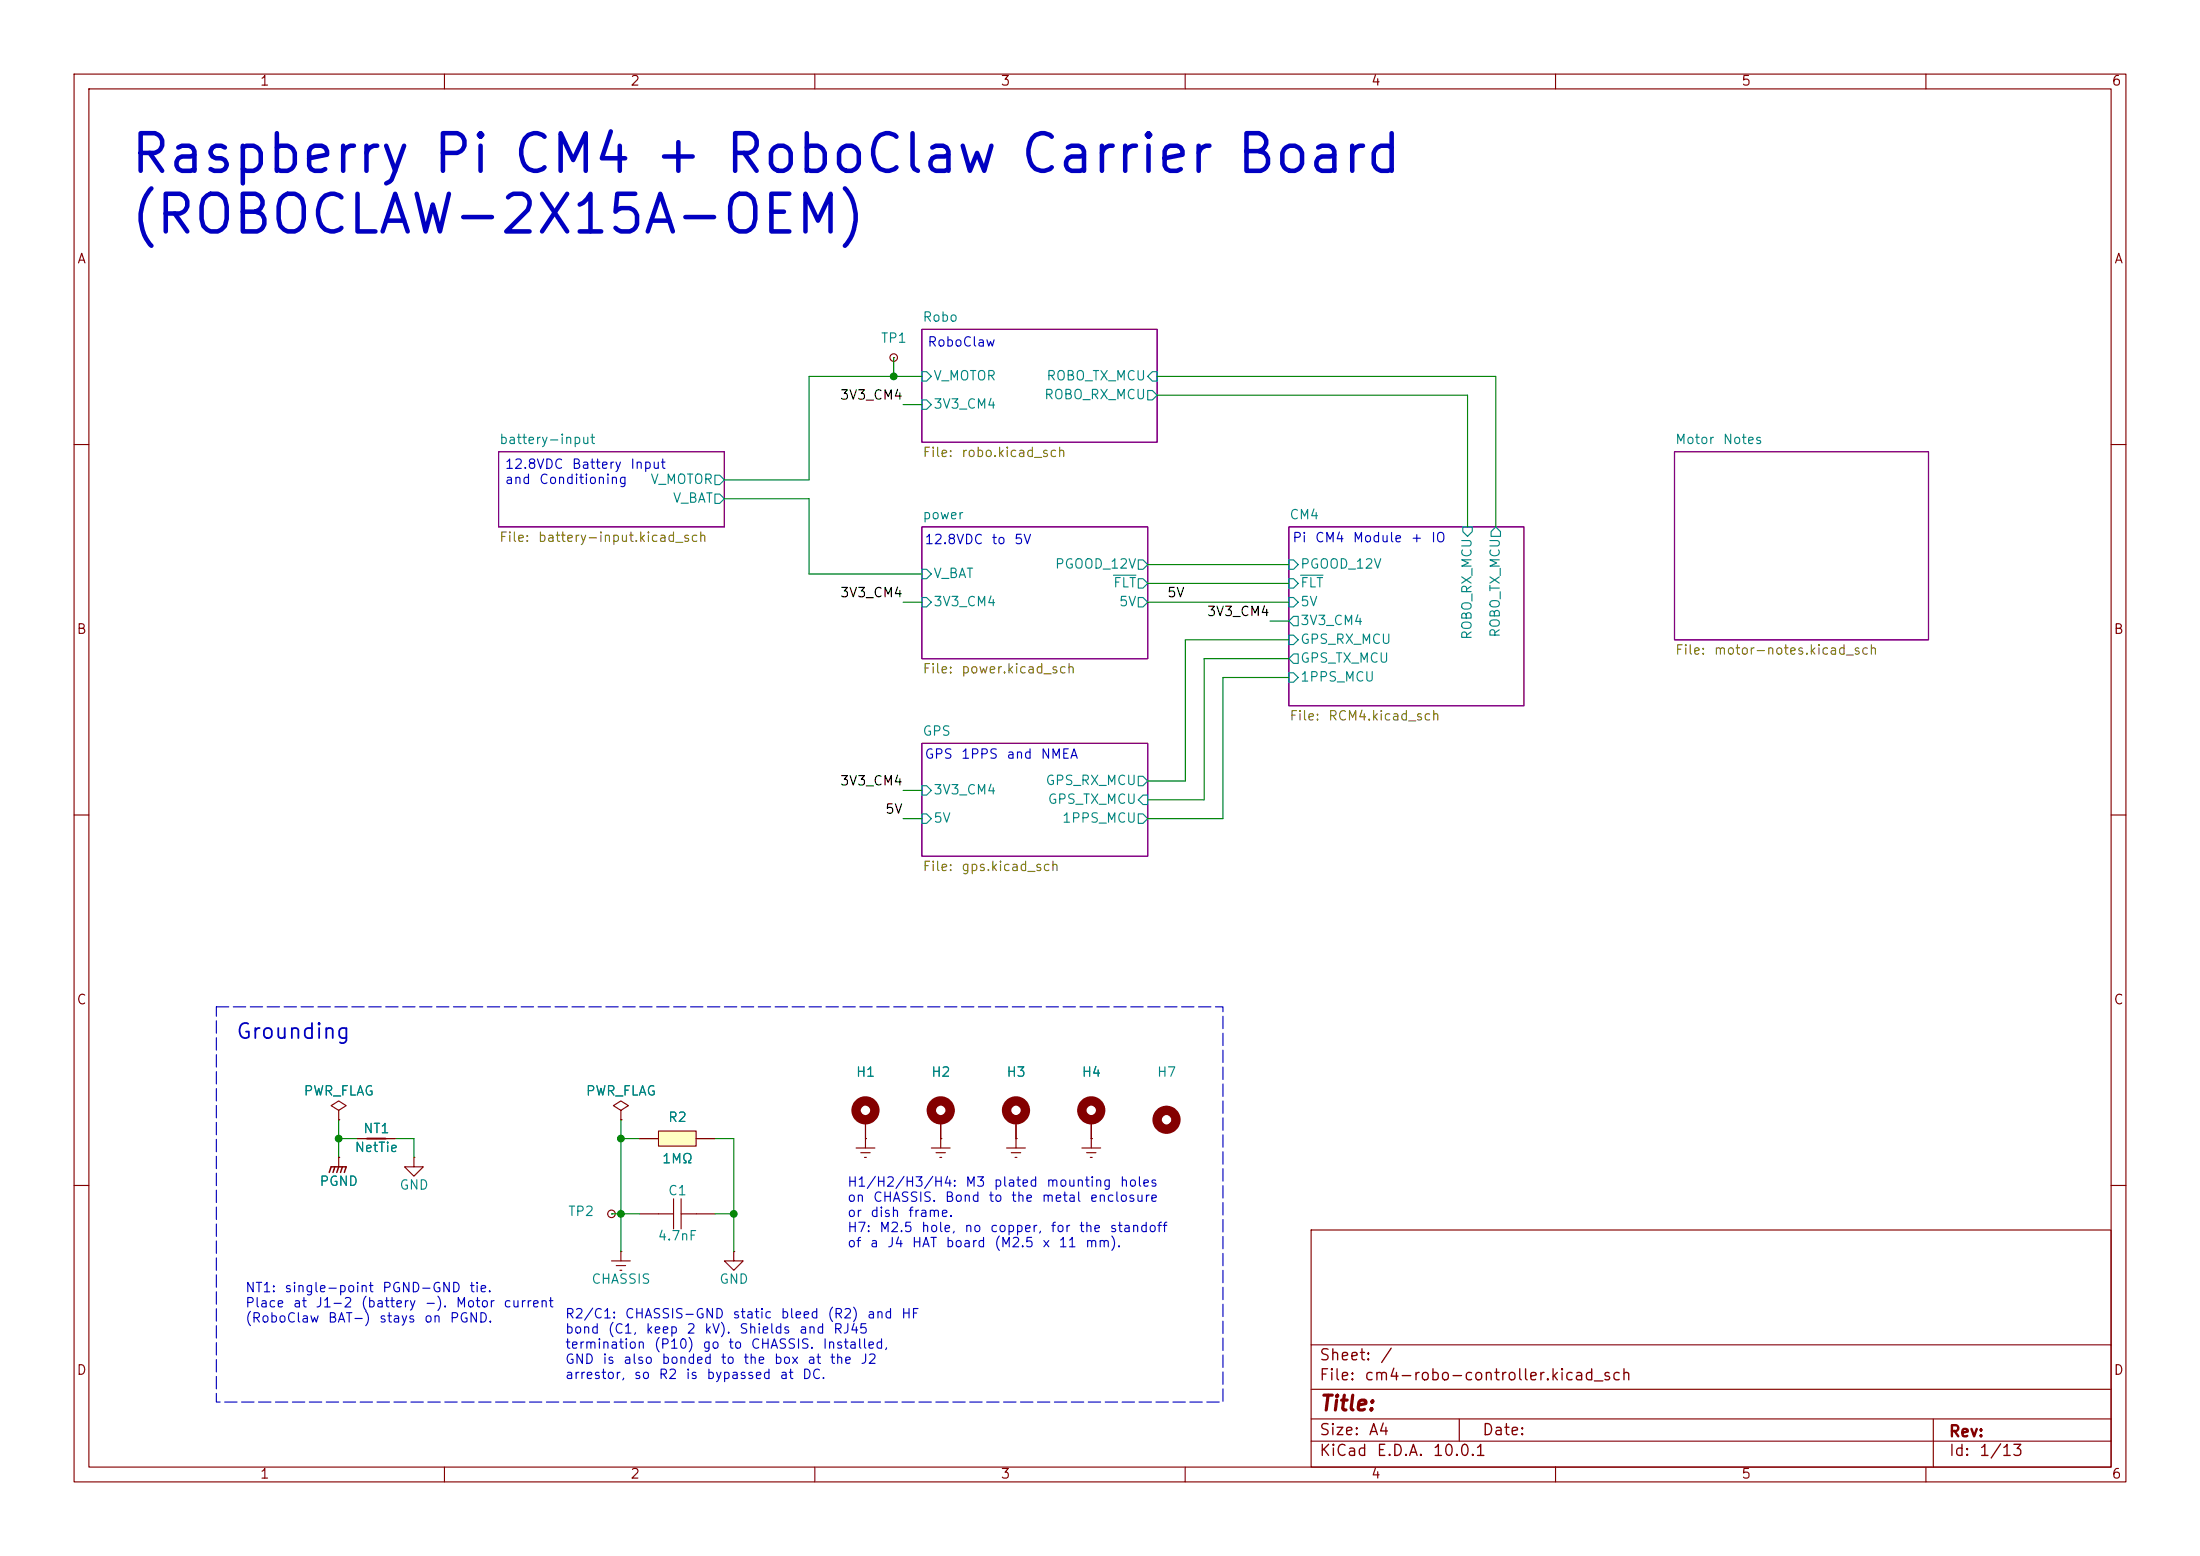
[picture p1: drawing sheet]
<svg xmlns="http://www.w3.org/2000/svg" width="297mm" height="210mm" viewBox="0 0 297 210" stroke-linecap="round" stroke-linejoin="round" font-family="sans-serif">
<g fill="none" stroke="#840000" stroke-width=".15">
<path d="M10 10h277v190h-277zM12 12h273v186h-273zM60 10v2M110 10v2M160 10v2M210 10v2M260 10v2M120.6 48.3h.1M10 60h2M285 60h2M10 110h2M285 110h2"/>
<path d="M45.7 156.2h.1M45.7 149.9l1-.7-1-.6-1 .6 1 .7v1.2M45.7 151.1h.1M45.7 156.2v1.3M48.3 153.7h5M55.9 156.2v1.3h1.2l-1.2 1.3-1.3-1.3h1.3M55.9 156.2h.1M127 151.1v2.6M135.9 154.9h2.5M136.5 155.6h1.3M137 156.2h.3M137.2 153.7h.1"/>
<path d="M137.2 151.1v3.8M146 154.9h2.6M146.7 155.6h1.3M147.2 156.2h.2M147.3 153.7h.1M147.3 151.1v3.8M10 160h2M82.5 163.8h.1M82.5 170.2h2.6M83.2 170.8h1.3M83.7 171.5h.2M83.8 168.9h.1"/>
<path d="M83.8 168.9v1.3M86.4 163.8h4.5M90.9 161.8v4.1M92 163.8h4.5M92 161.8v4.1M99.1 168.9v1.3h1.2l-1.2 1.3-1.3-1.3h1.3M99.1 168.9h.1M177 166h108v32h-108zM285 160h2M60 198v2M110 198v2M160 198v2"/>
<path d="M177 194.5h108M177 191.5h108M177 187.5h108M177 181.5h108M197 191.5v3M210 198v2M260 198v2M261 191.5v6.5"/>
<circle cx="120.7" cy="48.3" r=".51"/>
<circle cx="82.6" cy="163.8" r=".51"/>
</g>
<path d="M124.5 44.5h31.7v15.2h-31.7zM67.3 61h30.5v10.1h-30.5zM124.5 71.1h30.4v17.8h-30.4zM174 71.1h31.7v24.2h-31.7zM226.1 61h34.2v25.4h-34.2zM124.5 100.3h30.4v15.3h-30.4z" fill="none" stroke="#840084" stroke-width=".15"/>
<g fill="none" stroke="#008484" stroke-width=".15">
<path d="M124.5 50.2h.6l.6 .6-.6 .6h-.6zM124.5 54h.6l.6 .6-.6 .6h-.6zM154.9 50.8l.7-.6h.6v1.2h-.6zM154.9 52.7h.7l.6 .6-.6 .7h-.7zM96.5 64.1h.7l.6 .7-.6 .6h-.7zM96.5 66.7h.7l.6 .6-.6 .6h-.7zM124.5 76.8h.6l.6 .7-.6 .6h-.6zM150.3 77.6h3.1M153.7 75.6h.6l.6 .6-.6 .6h-.6zM153.7 78.1h.6l.6 .6-.6 .7h-.6zM174 75.6h.6l.7 .6-.7 .6h-.6zM174 78.1h.6l.7 .6-.7 .7h-.6z"/>
<path d="M175.6 77.6h3M197.5 71.1h1.3v.7l-.7 .6-.6-.6zM201.9 71.1l.7 .7v.6h-1.3v-.6zM124.5 80.6h.6l.6 .7-.6 .6h-.6zM153.7 80.6h.6l.6 .7-.6 .6h-.6zM174 85.7h.6l.7 .7-.7 .6h-.6zM174 90.8h.6l.7 .6-.7 .7h-.6zM174 80.6h.6l.7 .7-.7 .6h-.6zM174.6 83.2h.7v1.3h-.7l-.6-.7zM174.6 88.3h.7v1.2h-.7l-.6-.6zM124.5 106h.6l.6 .7-.6 .6h-.6zM124.5 109.9h.6l.6 .6-.6 .6h-.6z"/>
<path d="M153.7 104.8h.6l.6 .6-.6 .6h-.6zM153.7 109.9h.6l.6 .6-.6 .6h-.6zM154.3 107.3h.6v1.3h-.6l-.6-.6z"/>
</g>
<g fill="none" stroke="#840000" stroke-width="1.3">
<circle cx="127" cy="149.9" r="1.27"/>
<circle cx="137.2" cy="149.9" r="1.27"/>
<circle cx="147.3" cy="149.9" r="1.27"/>
<circle cx="157.5" cy="151.1" r="1.27"/>
</g>
<path d="M44.4 158.2l.3-.7h2l-.2 .7M45.2 157.5l-.2 .7M45.7 157.5l-.2 .7M46.2 157.5l-.2 .7" fill="none" stroke="#840000" stroke-width=".2"/>
<path d="M49.5 153.7h2.6" fill="none" stroke="#840000" stroke-width=".25"/>
<path d="M88.9 152.6h5.1v2.1h-5.1z" fill="#ffffc2"/>
<g fill="none" stroke="#840000" stroke-width=".15">
<path d="M45.7 156.2h.1M45.7 151.1h.1M48.3 153.7h5M83.8 149.9l1-.7-1-.6-1 .6 1 .7v1.2M83.8 151.1h.1M86.4 153.7h2.5M88.9 152.6h5.1v2.1h-5.1zM94 153.7h2.5M115.6 154.9h2.5M116.2 155.6h1.3M116.7 156.2h.3M116.8 153.7h.1"/>
<path d="M116.8 151.1v3.8M125.7 154.9h2.6M126.4 155.6h1.2M126.9 156.2h.2M127 153.7h.1M127 151.1v3.8M137.2 153.7h.1M137.2 151.1v2.6M147.3 153.7h.1M147.3 151.1v2.6"/>
</g>
<circle cx="116.8" cy="149.9" r="1.27" fill="none" stroke="#840000" stroke-width="1.3"/>
<g fill="none" stroke="#008400" stroke-width=".15">
<path d="M120.6 48.3v2.5M121.9 54.6h2.6M124.5 50.8h-15.3v14h-11.4M156.2 50.8h45.7v20.3M156.2 53.3h41.9v17.8M97.8 67.3h11.4v10.2h15.3M154.9 76.2h19.1M154.9 78.7h19.1M121.9 81.3h2.6M154.9 81.3h19.1M171.4 83.8h2.6M174 91.4h-8.9v19.1h-10.2"/>
<path d="M174 88.9h-11.4v19.1h-7.7M174 86.4h-14v19h-5.1M121.9 110.5h2.6M121.9 106.7h2.6M45.7 153.7h2.6M45.7 151.1v5.1M53.3 153.7h2.6v2.5M83.8 151.1v17.8M83.8 153.7h2.6M96.5 153.7h2.6v15.2M82.5 163.8h3.9M96.5 163.8h2.6"/>
</g>
<path d="M29.2 135.9h135.9v53.3h-135.9z" fill="none" stroke="#0000c2" stroke-width=".15" stroke-dasharray="1.7 .6"/>
<g fill="#008400" stroke="#008400" stroke-width=".14">
<circle cx="45.7" cy="153.7" r=".46"/>
<circle cx="120.6" cy="50.8" r=".46"/>
<circle cx="99.1" cy="163.8" r=".46"/>
<circle cx="83.8" cy="163.8" r=".46"/>
<circle cx="83.8" cy="153.7" r=".46"/>
</g>
<g font-size="5.1" fill="#0000c2">
<text x="17.3" y="24.6">Raspberry Pi CM4 + RoboClaw Carrier Board</text>
<text x="17.3" y="32.8">(ROBOCLAW-2X15A-OEM)</text>
</g>
<text font-size="2" fill="#0000c2" x="31.7" y="140.7">Grounding</text>
<text font-size="2" fill="#840000" x="178" y="190.9">Title:</text>
<g font-size="1.5" fill="#840000">
<text x="178" y="184">Sheet:</text>
<text x="186.2" y="184">/</text>
<text x="178" y="186.7">File:</text>
<text x="184.1" y="186.7">cm4-robo-controller.kicad_sch</text>
<text x="178" y="196.9">KiCad</text>
<text x="178" y="194.1">Size:</text>
<text x="184.7" y="194.1">A4</text>
<text x="185.7" y="196.9">E.D.A.</text>
<text x="193.3" y="196.9">10.0.1</text>
<text x="200" y="194.1">Date:</text>
<text x="263" y="194.3">Rev:</text>
<text x="263" y="196.9">Id:</text>
<text x="267.1" y="196.9">1/13</text>
</g>
<g font-size="1.3" fill="#840000">
<text x="35" y="11.9">1</text>
<text x="85" y="11.9">2</text>
<text x="135" y="11.9">3</text>
<text x="185" y="11.9">4</text>
<text x="235" y="11.9">5</text>
<text x="285" y="11.9">6</text>
<text x="10.3" y="35.9">A</text>
<text x="285.3" y="35.9">A</text>
<text x="10.3" y="85.9">B</text>
<text x="285.3" y="85.9">B</text>
<text x="10.3" y="135.9">C</text>
<text x="285.3" y="135.9">C</text>
<text x="10.3" y="185.9">D</text>
<text x="285.3" y="185.9">D</text>
<text x="35" y="199.9">1</text>
<text x="85" y="199.9">2</text>
<text x="135" y="199.9">3</text>
<text x="185" y="199.9">4</text>
<text x="235" y="199.9">5</text>
<text x="285" y="199.9">6</text>
</g>
<g font-size="1.3" fill="#008484">
<text x="118.8" y="46.6">TP1</text>
<text x="124.5" y="43.7">Robo</text>
<text x="125.9" y="51.7">V_MOTOR</text>
<text x="141.2" y="51.7">ROBO_TX_MCU</text>
<text x="125.9" y="55.5">3V3_CM4</text>
<text x="140.9" y="54.2">ROBO_RX_MCU</text>
<text x="67.3" y="60.2">battery-input</text>
<text x="87.7" y="65.6">V_MOTOR</text>
<text x="226.1" y="60.2">Motor</text>
<text x="232.5" y="60.2">Notes</text>
<text x="90.7" y="68.2">V_BAT</text>
<text x="124.5" y="70.4">power</text>
<text x="174" y="70.4">CM4</text>
<text x="142.3" y="77.1">PGOOD_12V</text>
<text x="175.5" y="77.1">PGOOD_12V</text>
<text x="125.9" y="82.1">3V3_CM4</text>
<text x="125.9" y="78.3">V_BAT</text>
<text x="150.2" y="79.6">FLT</text>
<text x="151" y="82.1">5V</text>
<text x="175.5" y="79.6">FLT</text>
<text x="175.5" y="82.1">5V</text>
<text x="175.5" y="84.7">3V3_CM4</text>
<text x="175.5" y="87.2">GPS_RX_MCU</text>
<text x="175.5" y="89.8">GPS_TX_MCU</text>
<text x="199" y="86.5" transform="rotate(-90 199 86.5)">ROBO_RX_MCU</text>
<text x="202.8" y="86.1" transform="rotate(-90 202.8 86.1)">ROBO_TX_MCU</text>
<text x="175.5" y="92.3">1PPS_MCU</text>
<text x="124.5" y="99.6">GPS</text>
<text x="125.9" y="107.5">3V3_CM4</text>
<text x="141.1" y="106.3">GPS_RX_MCU</text>
<text x="125.9" y="111.4">5V</text>
<text x="141.4" y="108.8">GPS_TX_MCU</text>
<text x="143.3" y="111.4">1PPS_MCU</text>
<text x="40.9" y="148.2">PWR_FLAG</text>
<text x="79" y="148.2">PWR_FLAG</text>
<text x="115.5" y="145.6">H1</text>
<text x="125.6" y="145.6">H2</text>
<text x="135.8" y="145.6">H3</text>
<text x="145.9" y="145.6">H4</text>
<text x="156.1" y="145.6">H7</text>
<text x="47.8" y="155.8">NetTie</text>
<text x="48.9" y="153.3">NT1</text>
<text x="90.1" y="151.7">R2</text>
<text x="43" y="160.4">PGND</text>
<text x="53.8" y="160.9">GND</text>
<text x="89.3" y="157.3">1MΩ</text>
<text x="90.1" y="161.6">C1</text>
<text x="76.6" y="164.4">TP2</text>
<text x="88.7" y="167.7">4.7nF</text>
<text x="79.8" y="173.6">CHASSIS</text>
<text x="97" y="173.6">GND</text>
</g>
<g font-size="1.3" fill="#0000c2">
<text x="125.1" y="47.1">RoboClaw</text>
<text x="68.1" y="63.6">12.8VDC</text>
<text x="68.1" y="65.6">and</text>
<text x="72.7" y="65.6">Conditioning</text>
<text x="77.1" y="63.6">Battery</text>
<text x="85" y="63.6">Input</text>
<text x="124.7" y="73.8">12.8VDC</text>
<text x="133.8" y="73.8">to</text>
<text x="136.8" y="73.8">5V</text>
<text x="174.4" y="73.5">Pi</text>
<text x="177.4" y="73.5">CM4</text>
<text x="182.5" y="73.5">Module</text>
<text x="190.4" y="73.5">+</text>
<text x="193.1" y="73.5">IO</text>
<text x="124.7" y="102.7">GPS</text>
<text x="129.7" y="102.7">1PPS</text>
<text x="135.8" y="102.7">and</text>
<text x="140.4" y="102.7">NMEA</text>
<text x="114.3" y="160.5">H1/H2/H3/H4:</text>
<text x="130.2" y="160.5">M3</text>
<text x="134.1" y="160.5">plated</text>
<text x="141.2" y="160.5">mounting</text>
<text x="151.1" y="160.5">holes</text>
<text x="114.3" y="162.5">on</text>
<text x="114.3" y="164.6">or</text>
<text x="114.3" y="166.6">H7:</text>
<text x="117.4" y="164.6">dish</text>
<text x="117.8" y="162.5">CHASSIS.</text>
<text x="118.6" y="166.6">M2.5</text>
<text x="122.5" y="164.6">frame.</text>
<text x="124.3" y="166.6">hole,</text>
<text x="127.5" y="162.5">Bond</text>
<text x="130.1" y="166.6">no</text>
<text x="133.4" y="162.5">to</text>
<text x="133.6" y="166.6">copper,</text>
<text x="136.4" y="162.5">the</text>
<text x="140.5" y="162.5">metal</text>
<text x="141.7" y="166.6">for</text>
<text x="145.6" y="166.6">the</text>
<text x="147" y="162.5">enclosure</text>
<text x="149.7" y="166.6">standoff</text>
<text x="114.3" y="168.7">of</text>
<text x="117.3" y="168.7">a</text>
<text x="119.7" y="168.7">J4</text>
<text x="123" y="168.7">HAT</text>
<text x="127.6" y="168.7">board</text>
<text x="134.1" y="168.7">(M2.5</text>
<text x="140.6" y="168.7">x</text>
<text x="142.8" y="168.7">11</text>
<text x="146.4" y="168.7">mm).</text>
<text x="33" y="174.7">NT1:</text>
<text x="33" y="176.8">Place</text>
<text x="33" y="178.8">(RoboClaw</text>
<text x="38.3" y="174.7">single-point</text>
<text x="39.5" y="176.8">at</text>
<text x="42.5" y="176.8">J1-2</text>
<text x="44.2" y="178.8">BAT-)</text>
<text x="48.6" y="176.8">(battery</text>
<text x="51.1" y="178.8">stays</text>
<text x="51.5" y="174.7">PGND-GND</text>
<text x="57.2" y="178.8">on</text>
<text x="57.2" y="176.8">-).</text>
<text x="60.6" y="178.8">PGND.</text>
<text x="61.4" y="176.8">Motor</text>
<text x="63.3" y="174.7">tie.</text>
<text x="67.9" y="176.8">current</text>
<text x="76.2" y="178.3">R2/C1:</text>
<text x="84.3" y="178.3">CHASSIS-GND</text>
<text x="98.8" y="178.3">static</text>
<text x="105.3" y="178.3">bleed</text>
<text x="111.6" y="178.3">(R2)</text>
<text x="116.9" y="178.3">and</text>
<text x="121.6" y="178.3">HF</text>
<text x="76.2" y="180.3">bond</text>
<text x="76.2" y="182.4">termination</text>
<text x="76.2" y="184.4">GND</text>
<text x="81.2" y="184.4">is</text>
<text x="82" y="180.3">(C1,</text>
<text x="84" y="184.4">also</text>
<text x="87.1" y="180.3">keep</text>
<text x="88.2" y="182.4">(P10)</text>
<text x="89.2" y="184.4">bonded</text>
<text x="92.6" y="180.3">2</text>
<text x="94.7" y="182.4">go</text>
<text x="95" y="180.3">kV).</text>
<text x="97.2" y="184.4">to</text>
<text x="98.2" y="182.4">to</text>
<text x="99.7" y="180.3">Shields</text>
<text x="100.3" y="184.4">the</text>
<text x="101.3" y="182.4">CHASSIS.</text>
<text x="104.4" y="184.4">box</text>
<text x="107.8" y="180.3">and</text>
<text x="108.9" y="184.4">at</text>
<text x="111" y="182.4">Installed,</text>
<text x="111.9" y="184.4">the</text>
<text x="112.4" y="180.3">RJ45</text>
<text x="116.1" y="184.4">J2</text>
<text x="76.2" y="186.4">arrestor,</text>
<text x="85.5" y="186.4">so</text>
<text x="88.8" y="186.4">R2</text>
<text x="92.5" y="186.4">is</text>
<text x="95.3" y="186.4">bypassed</text>
<text x="105.2" y="186.4">at</text>
<text x="108.2" y="186.4">DC.</text>
</g>
<g font-size="1.3">
<text x="113.3" y="54.3">3V3_CM4</text>
<text x="113.3" y="80.9">3V3_CM4</text>
<text x="157.5" y="80.9">5V</text>
<text x="162.8" y="83.5">3V3_CM4</text>
<text x="113.3" y="106.3">3V3_CM4</text>
<text x="119.4" y="110.1">5V</text>
</g>
<g font-size="1.3" fill="#848400">
<text x="124.5" y="62">File:</text>
<text x="129.7" y="62">robo.kicad_sch</text>
<text x="67.3" y="73.5">File:</text>
<text x="72.5" y="73.5">battery-input.kicad_sch</text>
<text x="226.1" y="88.7">File:</text>
<text x="231.3" y="88.7">motor-notes.kicad_sch</text>
<text x="124.5" y="91.2">File:</text>
<text x="129.7" y="91.2">power.kicad_sch</text>
<text x="174" y="97.6">File:</text>
<text x="179.2" y="97.6">RCM4.kicad_sch</text>
<text x="124.5" y="117.9">File:</text>
<text x="129.7" y="117.9">gps.kicad_sch</text>
</g>
</svg>
